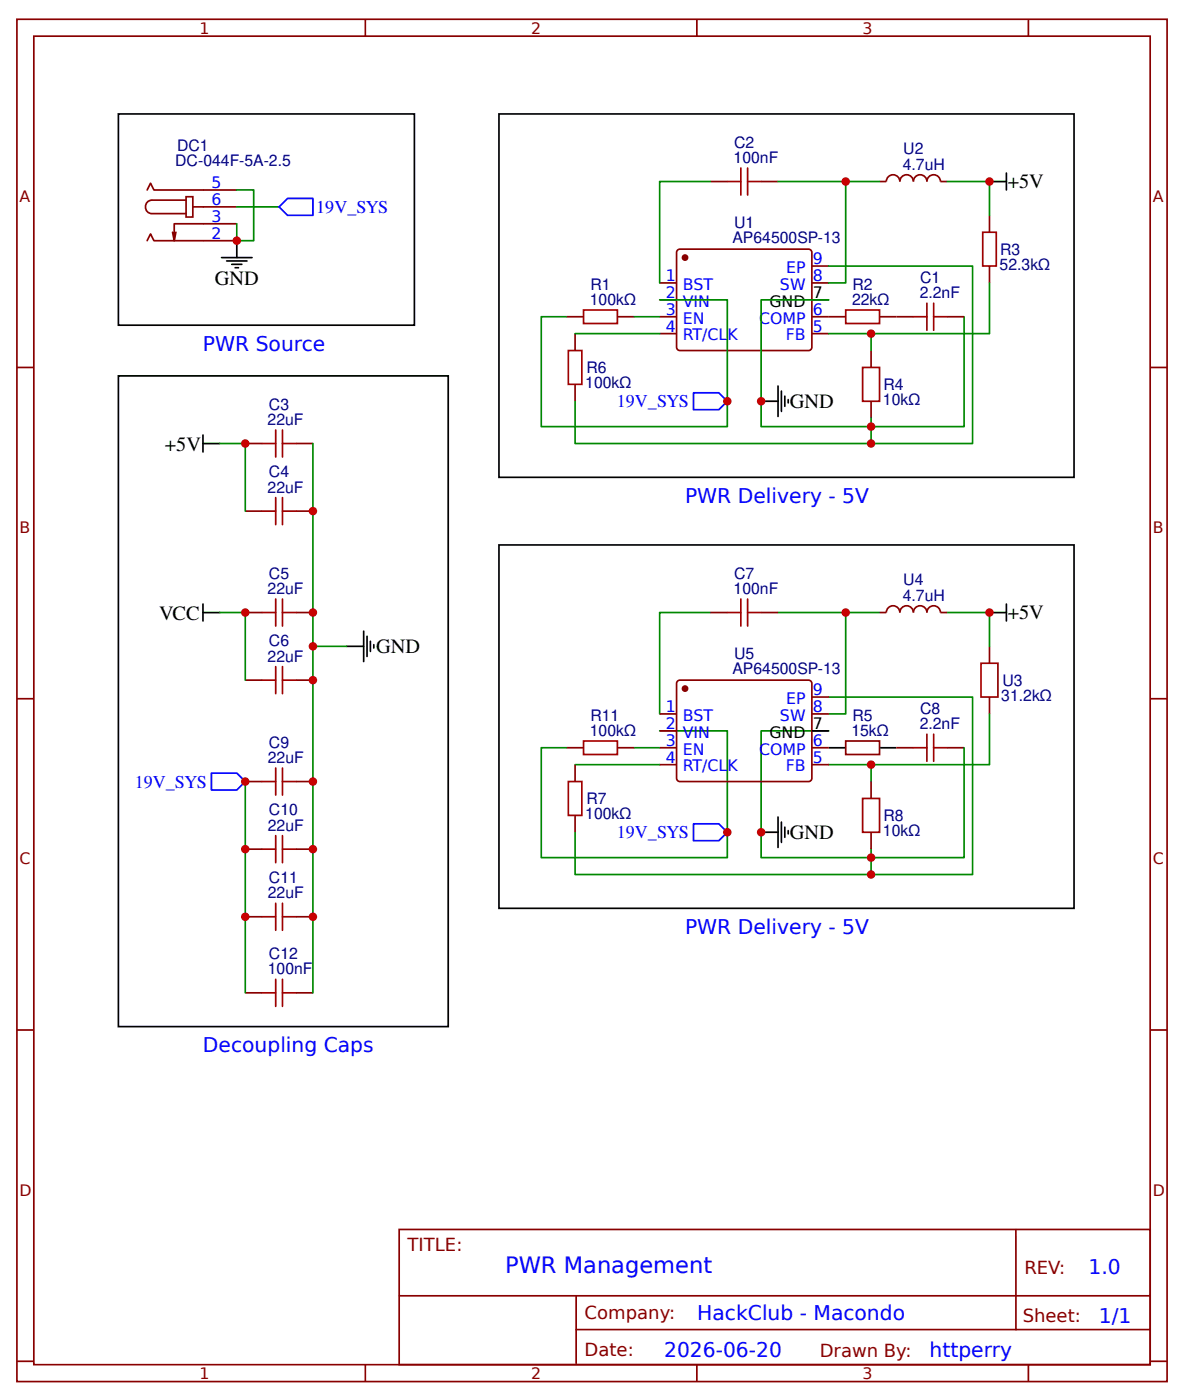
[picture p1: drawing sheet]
<svg xmlns="http://www.w3.org/2000/svg" width="185mm" height="219mm" viewBox="0 0 185 219" stroke-linecap="round" stroke-linejoin="round" font-family="sans-serif">
<g fill="none" stroke="#800" stroke-width=".26">
<path d="M2.6 3h180v213.3h-180zM5.3 5.7h174.6v207.9h-174.6zM57.1 3v2.7M109 3v2.7M160.9 3v2.7M23 37.7l.5-1.1 .6 1.1h12.9M23 29.7l.5-1 .6 1h12.9M27.5 36.4l-.2 1.3M29.1 30.8h1.1v3.2h-1.1zM29.1 31.3h-5.3a1.06 1.06 0 0 0-1 1.1 1.06 1.06 0 0 0 1 1h5.3M30.2 32.4h6.8M37 35h-9.7v2.7l-.3-1.3"/>
<path d="M105.9 39.3l.5-.3 20.3 .1 .3 .4-.1 15.1-.4 .3-20.4-.1-.3-.5zM111.1 28.4h2.7M119.1 28.4h2.6M137.6 28.4h1a1.06 1.06 0 0 1 1.1-1 1.06 1.06 0 0 1 1.1 1 1.06 1.06 0 0 1 1-1 1.06 1.06 0 0 1 1.1 1 1.06 1.06 0 0 1 1-1 1.06 1.06 0 0 1 1.1 1 1.06 1.06 0 0 1 1-1 1.06 1.06 0 0 1 1.1 1h1.1M154.8 33.7v2.7M2.6 57.5h2.7M88.6 49.6h2.7M90 52.2v2.7M96.6 49.6h2.6M103.2 44.3h2.6M103.2 46.9h2.6M103.2 49.6h2.6"/>
<path d="M103.2 52.2h2.6M127 44.3h2.6M127 49.6h5.3M127 52.2h2.6M127 41.6h2.6M136.3 54.9v2.6M137.6 49.6h5.3M148.2 49.6h2.6M154.8 41.6v2.7M179.9 57.5h2.7M38.4 69.4h2.6M46.3 69.4h2.6"/>
<path d="M90 60.2v2.6M136.3 62.8v2.7M38.4 80h2.6M38.4 95.9h2.6M46.3 80h2.6M46.3 95.9h2.6M111.1 95.9h2.7M119.1 95.9h2.6M137.6 95.9h1a1.06 1.06 0 0 1 1.1-1.1 1.06 1.06 0 0 1 1.1 1.1 1.06 1.06 0 0 1 1-1.1 1.06 1.06 0 0 1 1.1 1.1 1.06 1.06 0 0 1 1-1.1 1.06 1.06 0 0 1 1.1 1.1 1.06 1.06 0 0 1 1-1.1 1.06 1.06 0 0 1 1.1 1.1h1.1M2.6 109.4h2.7M38.4 106.5h2.6M46.3 106.5h2.6"/>
<path d="M88.6 117.1h2.7M90 119.7v2.6M96.6 117.1h2.6M103.2 117.1h2.6M103.2 111.8h2.6M103.2 114.4h2.6M103.2 119.7h2.6M106.1 106.5h20.6l.3 .5-.1 15.1-.4 .2h-20.4l-.3-.5v-14.8zM127 117.1h2.6M127 111.8h2.6M127 119.7h2.6M127 109.1h2.6"/>
<path d="M132.3 116h5.3v2.1h-5.3zM140.2 117.1h2.7M148.2 117.1h2.6M154.8 101.2v2.6M154.8 109.1v2.7M179.9 109.4h2.7M38.4 122.3h2.6M38.4 132.9h2.6M46.3 122.3h2.6M46.3 132.9h2.6M90 127.6v2.7M136.3 122.3v2.7"/>
<path d="M136.3 130.3v2.6M38.4 143.5h2.6M38.4 155.4h2.6M46.3 143.5h2.6M46.3 155.4h2.6M2.6 161.2h2.7M179.9 161.2h2.7M62.4 192.5h117.5v21.1h-117.5zM158.9 192.5v15.6M2.6 213.1h2.7M57.1 213.6v2.7M62.5 202.8h117.3"/>
<path d="M90.1 208.1h89.7M90.1 202.8v10.6M109 213.6v2.7M160.9 213.6v2.7M179.9 213.1h2.7"/>
</g>
<g fill="none" stroke="#000" stroke-width=".26">
<path d="M18.5 17.8h46.3v33.1h-46.3zM78.1 17.8h89.9v56.9h-89.9zM37 37.7v2.6M154.8 28.4h2.6M157.4 27.1v2.6M18.5 58.8h51.6v101.9h-51.6zM34.7 40.3h4.7M35.5 40.9h3.1M36.2 41.4h1.6M36.8 41.9h.5M127 46.9h2.6M31.7 69.4h2.7"/>
<path d="M31.7 68.1v2.6M119.1 62.8h2.6M121.7 60.4v4.8M122.2 61.2v3.2M122.8 62v1.6M123.3 62.5v.6M31.7 94.6v2.6M31.7 95.9h2.7M56.9 98.8v4.8M57.4 99.6v3.2M78.1 85.3h89.9v56.9h-89.9zM154.8 95.9h2.6"/>
<path d="M157.4 94.6v2.6M54.2 101.2h2.7M57.9 100.4v1.6M58.5 100.9v.5M127 114.4h2.6M129.6 117.1h2.7M137.6 117.1h2.6M119.1 130.3h2.6M121.7 127.9v4.8M122.2 128.7v3.2M122.8 129.5v1.6M123.3 130v.5"/>
</g>
<g fill="none" stroke="#080" stroke-width=".26">
<path d="M37 29.7h2.7v8h-2.7v-2.7M37 32.4h6.7M111.1 28.4h-7.9v15.9M121.7 28.4h10.6v15.9h-2.7M132.3 28.4h5.3M148.2 28.4h6.6v5.3M90 52.2h13.2M99.2 49.6h4M103.2 46.9h10.6v19.9h-29.1v-17.2h3.9M129.6 46.9h-10.5v19.9h31.7v-17.2M129.6 41.6h22.5v27.8h-15.8M136.3 52.2v2.7"/>
<path d="M154.8 44.3v7.9h-25.2M34.4 69.4h4v10.6M48.9 69.4v86M90 62.8v6.6h46.3v-3.9M34.4 95.9h4v10.6M111.1 95.9h-7.9v15.9M121.7 95.9h10.6v15.9h-2.7M132.3 95.9h5.3M148.2 95.9h6.6v5.3M48.9 101.2h5.3M90 119.7h13.2M99.2 117.1h4"/>
<path d="M103.2 114.4h10.6v19.8h-29.1v-17.1h3.9M129.6 109.1h22.5v27.8h-15.8M129.6 114.4h-10.5v19.8h31.7v-17.1M136.3 119.7v2.6M154.8 111.8v7.9h-25.2M38.4 122.3v33.1M90 130.3v6.6h46.3v-4"/>
</g>
<path d="M43.7 32.4l1.3-1.3h3.9v2.6h-3.9zM108.5 61.5h3.9l1.4 1.3-1.4 1.3h-3.9zM33.1 121h3.9l1.4 1.3-1.4 1.4h-3.9zM108.5 129h3.9l1.4 1.3-1.4 1.3h-3.9z" fill="none" stroke="#00f" stroke-width=".26"/>
<g fill="#800" stroke="#800" stroke-width=".26">
<circle cx="107.2" cy="40.3" r=".4"/>
<circle cx="107.2" cy="107.8" r=".4"/>
</g>
<g fill="none" stroke="#a00000" stroke-width=".26">
<path d="M113.8 28.4h2.1M115.9 26.3v4.2M116.9 28.4h2.2M116.9 26.3v4.2M153.7 36.4h2.1v5.2h-2.1zM88.9 54.9h2.1v5.3h-2.1zM91.3 48.5h5.3v2.1h-5.3zM132.3 48.5h5.3v2.1h-5.3zM134.9 57.5h2.7v5.3h-2.7zM142.9 49.6h2.1M145 47.5v4.2M146 49.6h2.2"/>
<path d="M146 47.5v4.2M41 69.4h2.1M43.1 67.3v4.2M43.1 77.9v4.2M44.2 69.4h2.1M44.2 67.3v4.2M44.2 77.9v4.2M41 80h2.1M41 95.9h2.1M43.1 93.8v4.2M44.2 93.8v4.2M44.2 80h2.1"/>
<path d="M44.2 95.9h2.1M113.8 95.9h2.1M115.9 93.8v4.2M116.9 93.8v4.2M116.9 95.9h2.2M41 106.5h2.1M43.1 104.4v4.2M44.2 104.4v4.2M44.2 106.5h2.1M91.3 116h5.3v2.1h-5.3zM142.9 117.1h2.1M145 114.9v4.3"/>
<path d="M146 114.9v4.3M146 117.1h2.2M153.5 103.8h2.6v5.3h-2.6zM41 122.3h2.1M41 132.9h2.1M43.1 120.2v4.3M43.1 130.8v4.2M44.2 120.2v4.3M44.2 130.8v4.2M44.2 122.3h2.1M44.2 132.9h2.1M88.9 122.3h2.1v5.3h-2.1z"/>
<path d="M134.9 125h2.7v5.3h-2.7zM41 143.5h2.1M41 155.4h2.1M43.1 141.4v4.2M43.1 153.3v4.2M44.2 141.4v4.2M44.2 153.3v4.2M44.2 143.5h2.1M44.2 155.4h2.1"/>
</g>
<g fill="#c00">
<circle cx="37" cy="37.7" r=".66"/>
<circle cx="113.8" cy="62.8" r=".66"/>
<circle cx="119.1" cy="62.8" r=".66"/>
<circle cx="132.3" cy="28.4" r=".66"/>
<circle cx="154.8" cy="28.4" r=".66"/>
<circle cx="136.3" cy="66.8" r=".66"/>
<circle cx="136.3" cy="52.2" r=".66"/>
<circle cx="136.3" cy="69.4" r=".66"/>
<circle cx="38.4" cy="69.4" r=".66"/>
<circle cx="38.4" cy="95.9" r=".66"/>
<circle cx="136.3" cy="136.9" r=".66"/>
<circle cx="136.3" cy="119.7" r=".66"/>
<circle cx="136.3" cy="134.3" r=".66"/>
<circle cx="154.8" cy="95.9" r=".66"/>
<circle cx="132.3" cy="95.9" r=".66"/>
<circle cx="119.1" cy="130.3" r=".66"/>
<circle cx="113.8" cy="130.3" r=".66"/>
<circle cx="38.4" cy="122.3" r=".66"/>
<circle cx="38.4" cy="132.9" r=".66"/>
<circle cx="38.4" cy="143.5" r=".66"/>
<circle cx="48.9" cy="80" r=".66"/>
<circle cx="48.9" cy="95.9" r=".66"/>
<circle cx="48.9" cy="106.5" r=".66"/>
<circle cx="48.9" cy="122.3" r=".66"/>
<circle cx="48.9" cy="132.9" r=".66"/>
<circle cx="48.9" cy="143.5" r=".66"/>
<circle cx="48.9" cy="101.2" r=".66"/>
</g>
<text font-size="3.5" fill="#00f" x="79" y="199.2">PWR Management</text>
<g font-size="3.2">
<text x="157.6" y="29.5">+5V</text>
<text x="33.6" y="44.6">GND</text>
<text x="123.6" y="63.9">GND</text>
<text x="25.8" y="70.5">+5V</text>
<text x="24.9" y="97">VCC</text>
<text x="157.6" y="96.9">+5V</text>
<text x="58.8" y="102.2">GND</text>
<text x="123.6" y="131.3">GND</text>
</g>
<g font-size="3.2" fill="#00f">
<text x="31.7" y="54.9">PWR Source</text>
<text x="107.2" y="78.7">PWR Delivery - 5V</text>
<text x="107.2" y="146.2">PWR Delivery - 5V</text>
<text x="31.7" y="164.7">Decoupling Caps</text>
<text x="170.3" y="199.4">1.0</text>
<text x="109.1" y="206.6">HackClub - Macondo</text>
<text x="171.9" y="207.1">1/1</text>
<text x="103.9" y="212.4">2026-06-20</text>
<text x="145.4" y="212.4">httperry</text>
</g>
<g font-size="2.8" fill="#00f">
<text x="49.5" y="33.3">19V_SYS</text>
<text x="96.5" y="63.8">19V_SYS</text>
<text x="21.1" y="123.3">19V_SYS</text>
<text x="96.5" y="131.2">19V_SYS</text>
</g>
<g font-size="2.8" fill="#800">
<text x="63.8" y="195.9">TITLE:</text>
<text x="160.2" y="199.4">REV:</text>
<text x="91.4" y="206.5">Company:</text>
<text x="160" y="207">Sheet:</text>
<text x="91.4" y="212.3">Date:</text>
<text x="128.2" y="212.4">Drawn By:</text>
</g>
<g font-size="2.5" fill="#800">
<text x="31.2" y="5.3">1</text>
<text x="83.1" y="5.3">2</text>
<text x="134.9" y="5.3">3</text>
<text x="3" y="31.6">A</text>
<text x="180.3" y="31.6">A</text>
<text x="3" y="83.4">B</text>
<text x="180.3" y="83.4">B</text>
<text x="3" y="135.3">C</text>
<text x="180.3" y="135.3">C</text>
<text x="3" y="187.2">D</text>
<text x="180.3" y="187.2">D</text>
<text x="31.2" y="215.9">1</text>
<text x="83.1" y="215.9">2</text>
<text x="134.9" y="215.9">3</text>
</g>
<g font-size="2.5" fill="#000080">
<text x="27.7" y="23.6">DC1</text>
<text x="114.8" y="23.1">C2</text>
<text x="27.4" y="26.1">DC-044F-5A-2.5</text>
<text x="114.8" y="25.5">100nF</text>
<text x="141.2" y="26.6">4.7uH</text>
<text x="141.3" y="24.2">U2</text>
<text x="114.8" y="35.7">U1</text>
<text x="114.6" y="38.1">AP64500SP-13</text>
<text x="156.4" y="39.9">R3</text>
<text x="92.3" y="47.7">100kΩ</text>
<text x="92.4" y="45.3">R1</text>
<text x="133.3" y="47.7">22kΩ</text>
<text x="133.4" y="45.3">R2</text>
<text x="143.9" y="46.7">2.2nF</text>
<text x="143.9" y="44.3">C1</text>
<text x="156.4" y="42.3">52.3kΩ</text>
<text x="91.7" y="58.4">R6</text>
<text x="42.1" y="64.1">C3</text>
<text x="91.5" y="60.8">100kΩ</text>
<text x="138.1" y="63.4">10kΩ</text>
<text x="138.2" y="61">R4</text>
<text x="41.9" y="66.5">22uF</text>
<text x="41.9" y="77.1">22uF</text>
<text x="42.1" y="74.7">C4</text>
<text x="41.9" y="93">22uF</text>
<text x="42.1" y="90.6">C5</text>
<text x="114.8" y="93">100nF</text>
<text x="114.8" y="90.6">C7</text>
<text x="141.2" y="94">4.7uH</text>
<text x="141.3" y="91.7">U4</text>
<text x="42.1" y="101.2">C6</text>
<text x="41.9" y="103.6">22uF</text>
<text x="114.6" y="105.5">AP64500SP-13</text>
<text x="114.8" y="103.2">U5</text>
<text x="156.8" y="107.3">U3</text>
<text x="92.4" y="112.8">R11</text>
<text x="133.4" y="112.8">R5</text>
<text x="143.9" y="111.8">C8</text>
<text x="156.6" y="109.7">31.2kΩ</text>
<text x="41.9" y="119.4">22uF</text>
<text x="42.1" y="117.1">C9</text>
<text x="92.3" y="115.2">100kΩ</text>
<text x="133.2" y="115.2">15kΩ</text>
<text x="143.9" y="114.1">2.2nF</text>
<text x="91.7" y="125.9">R7</text>
<text x="41.9" y="130">22uF</text>
<text x="42.1" y="127.6">C10</text>
<text x="91.5" y="128.3">100kΩ</text>
<text x="138.1" y="130.9">10kΩ</text>
<text x="138.2" y="128.5">R8</text>
<text x="41.9" y="140.6">22uF</text>
<text x="42.1" y="138.2">C11</text>
<text x="41.9" y="152.5">100nF</text>
<text x="42.1" y="150.1">C12</text>
</g>
<g font-size="2.5" fill="#00f">
<text x="33.1" y="29.5">5</text>
<text x="33.1" y="32.1">6</text>
<text x="33.1" y="34.8">3</text>
<text x="33.1" y="37.4">2</text>
<text x="127.1" y="41.4">9</text>
<text x="104.1" y="44">1</text>
<text x="104.1" y="46.7">2</text>
<text x="106.8" y="45.3">BST</text>
<text x="106.8" y="48">VIN</text>
<text x="122" y="45.3">SW</text>
<text x="123" y="42.7">EP</text>
<text x="127.1" y="44">8</text>
<text x="104.1" y="49.3">3</text>
<text x="104.1" y="52">4</text>
<text x="106.8" y="50.6">EN</text>
<text x="106.8" y="53.3">RT/CLK</text>
<text x="118.7" y="50.6">COMP</text>
<text x="122.9" y="53.3">FB</text>
<text x="127.1" y="49.3">6</text>
<text x="127.1" y="52">5</text>
<text x="104.1" y="111.5">1</text>
<text x="106.8" y="112.8">BST</text>
<text x="122" y="112.8">SW</text>
<text x="123" y="110.2">EP</text>
<text x="127.1" y="111.5">8</text>
<text x="127.1" y="108.8">9</text>
<text x="104.1" y="114.1">2</text>
<text x="104.1" y="116.8">3</text>
<text x="104.1" y="119.4">4</text>
<text x="106.8" y="115.5">VIN</text>
<text x="106.8" y="118.1">EN</text>
<text x="118.7" y="118.1">COMP</text>
<text x="127.1" y="116.8">6</text>
<text x="127.1" y="119.4">5</text>
<text x="106.8" y="120.8">RT/CLK</text>
<text x="122.9" y="120.8">FB</text>
</g>
<g font-size="2.5">
<text x="120.4" y="48">GND</text>
<text x="127.1" y="46.7">7</text>
<text x="120.4" y="115.5">GND</text>
<text x="127.1" y="114.1">7</text>
</g>
</svg>
